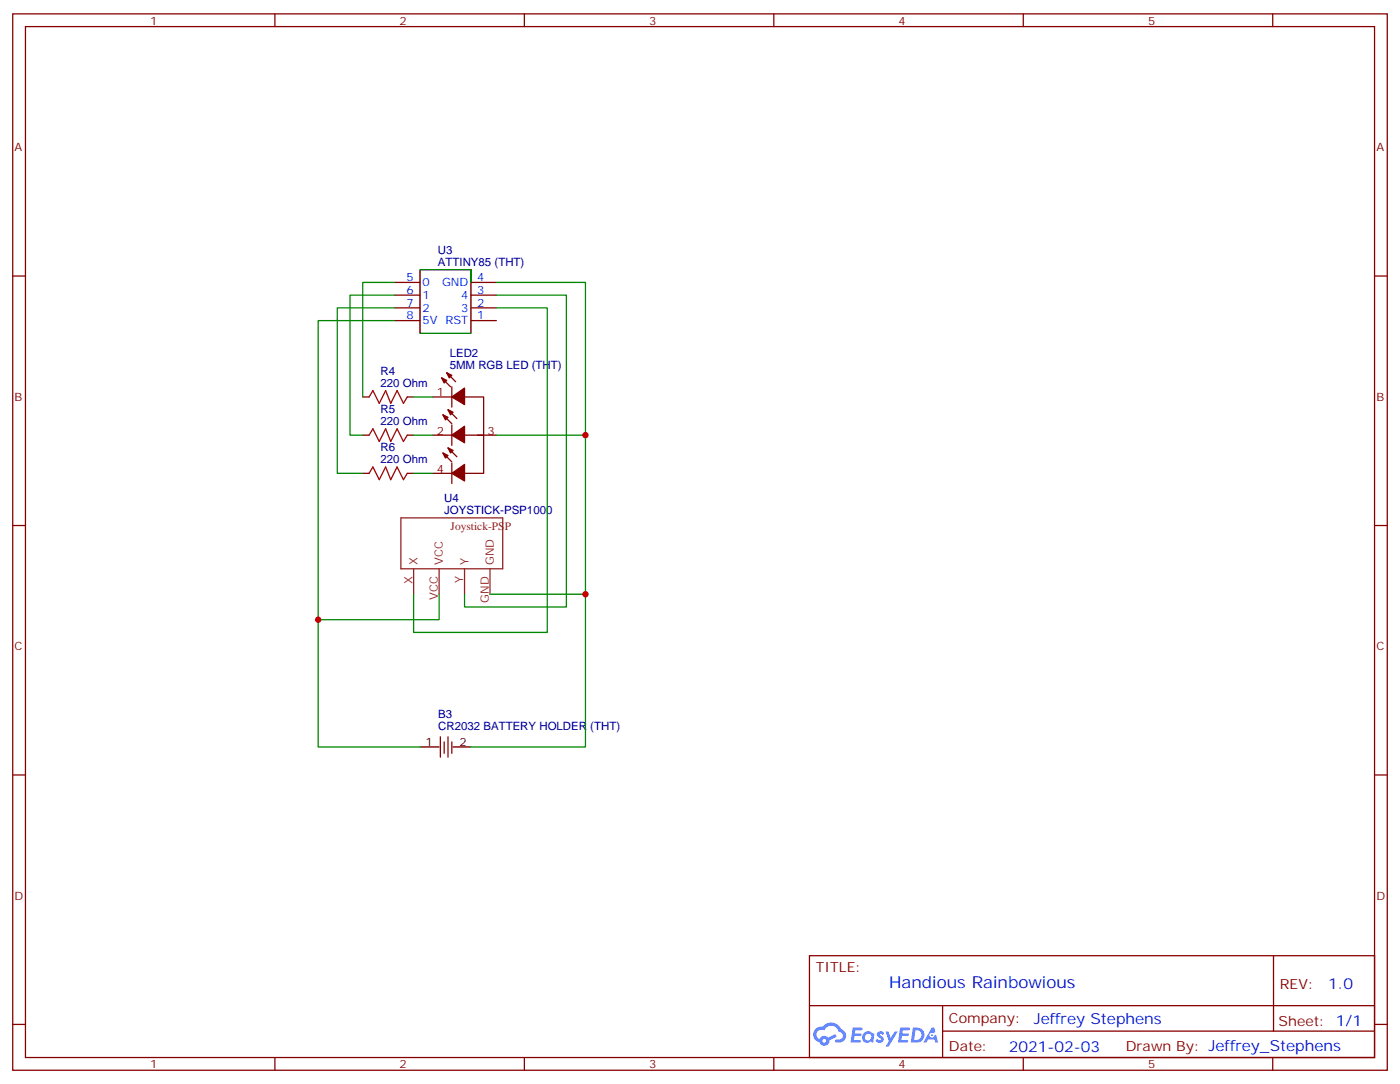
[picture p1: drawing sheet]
<svg xmlns="http://www.w3.org/2000/svg" width="388mm" height="300mm" viewBox="0 0 388 300" stroke-linecap="round" stroke-linejoin="round" font-family="sans-serif">
<g fill="none" stroke="#870000" stroke-width=".35">
<path d="M3.5 3.8h381v292.9h-381zM7.1 7.4h373.9v285.7h-373.9zM76.2 3.8v3.6M145.3 3.8v3.6M214.5 3.8v3.6M283.6 3.8v3.6M352.8 3.8v3.6M3.5 76.5h3.6M381 76.5h3.5M3.5 145.7h3.6M381 145.7h3.5M3.5 214.8h3.6"/>
<path d="M381 214.8h3.5M224.4 264.9h156.6v28.2h-156.6zM224.4 278.7h156.5M261.3 278.7v14.2M353 264.9v20.9M3.5 284h3.6M76.2 293.1v3.6M145.3 293.1v3.6M214.5 293.1v3.6M261.3 285.8h119.6M283.6 293.1v3.6M352.8 293.1v3.6"/>
<path d="M381 284h3.5"/>
</g>
<g fill="#5487ff">
<path d="M243.4 286.1a1.22 1.22 0 0 1 1.7 .2l-.4 .6a.47 .47 0 0 0-.4-.4 .47 .47 0 0 0-.5 .2l.1 .1a1.23 1.23 0 0 1 .8 2 1.44 1.44 0 0 1-2.1-.3l.5-.6 .8 .5a.29 .29 0 0 0 .3-.3 .29 .29 0 0 0-.3-.3 1.04 1.04 0 0 1-.5-1.7z"/>
<path d="M236.4 284.8h2.3l.3 .2-.1 .5-1.8 .1-.1 .8h1.5l.3 .4-.4 .4h-1.6l-.1 1.1h1.7l.2 .3-.2 .3-2.6 .1z"/>
<path d="M249.5 284.8h2.4l.3 .2-.1 .5-1.9 .1-.1 .8h1.5l.4 .4-.4 .4h-1.6l-.2 1.1h1.8l.1 .3-.1 .3-2.7 .1z"/>
<path d="M258.3 284.8h.7l.3 1.3-.6 .3a.69 .69 0 0 0-1 .3 .69 .69 0 0 0 .4 .9 .69 .69 0 0 0 .9-.6l.5-.2 .5 2.2h-.8l-.2-.9h-1.7l-.5 .9h-.9z"/>
<path d="M245.5 285.9h.8l.6 1.8 1.1-1.8h.8l-2.5 4.2h-.8l.9-1.5z"/>
<path d="M253 284.8l-.6 4.2h1.4a2.11 2.11 0 0 0 2.4-2.1 2.11 2.11 0 0 0-2.5-2.1zM253.8 285.6a1.39 1.39 0 0 1 1.6 1.4 1.39 1.39 0 0 1-1.8 1.3h-.2z"/>
<path d="M239.4 286.5a1.54 1.54 0 0 0-.1 2.1 1.54 1.54 0 0 0 2.1 .1l.6 .3 .3-2.3-.1-.3h-.4a1.49 1.49 0 0 0-2.4 .1zM239.6 287.5a.95 .95 0 0 1 1.9 0 .95 .95 0 0 1-1.9 0z"/>
<path d="M226.1 285.2a2.18 2.18 0 0 0 1 3.7 1.44 1.44 0 0 0 1.7 .9 1.44 1.44 0 0 0 1.1-1.4l2-1-.4-.8-1.9 1a1.47 1.47 0 0 0-2.5 .4 1.39 1.39 0 0 1-.6-1.9 1.39 1.39 0 0 1 2-.5 2.12 2.12 0 0 1 2.1-1.3 2.12 2.12 0 0 1 1.9 1.7 1.14 1.14 0 0 1 1.1 1.4 1.14 1.14 0 0 1-1.6 .7 .43 .43 0 0 0-.6 .4 .43 .43 0 0 0 .5 .5 1.98 1.98 0 0 0 2.5-1.2 1.98 1.98 0 0 0-1.3-2.6 3.1 3.1 0 0 0-5.2-.6l-.9 .1zM228 288.5a.54 .54 0 0 1 1 0 .54 .54 0 0 1-1 0z"/>
<circle cx="258.3" cy="286.9" r=".26"/>
</g>
<g fill="none" stroke="#870000" stroke-width=".35">
<path d="M109.4 78.3h7M130.5 78.3h7.1M109.4 88.9h7M109.4 85.3h7M109.4 81.8h7M130.5 88.9h7.1M130.5 85.3h7.1M130.5 81.8h7.1M100.5 110h1.8M112.9 110h1.8M119.9 110h5.3M122.4 104.7l2.5 2.5"/>
<path d="M122.8 115l2.4 2.4M123.8 103.3l2.5 2.5M124.2 113.6l2.4 2.4M125.2 107.2v5.7M125.2 117.8v5.6M128.8 110h5.3v21.2h-5.3M100.5 120.6h1.8M100.5 131.2h1.8M112.9 120.6h1.8M112.9 131.2h1.8M119.9 120.6h5.3M119.9 131.2h5.3"/>
<path d="M122.8 125.6l2.4 2.4M124.2 124.1l2.4 2.5M125.2 128.4v5.6M128.8 120.6h8.8M122.1 204.2v5.7M123.1 205.6v3.2M124.2 204.2v5.7M125.2 205.6v3.2"/>
</g>
<path d="M130.5 74.8v17.6h-14.1v-17.6h14.1v3.5M116.4 207h5.3M125.6 207h4.9" fill="none" stroke="#000" stroke-width=".35"/>
<g fill="#870000" stroke="#870000" stroke-width=".35">
<path d="M122.4 104.7l1.4 .7-.7 .8z"/>
<path d="M123.8 103.3l1.4 .7-.7 .7z"/>
<path d="M125.2 110l3.6-2.4v4.5z"/>
<path d="M122.8 115l1.4 .7-.7 .7z"/>
<path d="M124.2 113.6l1.4 .7-.7 .7z"/>
<path d="M125.2 120.6l3.6-2.5v4.6z"/>
<path d="M122.8 125.6l1.4 .7-.7 .7z"/>
<path d="M124.2 124.1l1.4 .7-.7 .8z"/>
<path d="M125.2 131.2l3.6-2.5v4.6z"/>
</g>
<path d="M111.1 143.5h28.2v14.2h-28.2zM114.7 157.7v7M121.7 157.7v7M128.8 157.7v7M135.8 157.7v7" fill="none" stroke="#8c2424" stroke-width=".35"/>
<path d="M102.3 110l1.1-1.7 1.7 3.5 1.8-3.5 1.4 3.5 1.8-3.5 1.7 3.5 1.1-1.8M102.3 120.6l1.1-1.7 1.7 3.5 1.8-3.5 1.4 3.5 1.8-3.5 1.7 3.5 1.1-1.8M102.3 131.2l1.1-1.8 1.7 3.6 1.8-3.6 1.4 3.6 1.8-3.6 1.7 3.6 1.1-1.8" fill="none" stroke="#a10000" stroke-width=".35"/>
<g fill="none" stroke="#008700" stroke-width=".35">
<path d="M109.4 78.3h-8.9v31.7M137.6 78.3h24.7v42.3h-24.7M109.4 81.8h-12.4v38.8h3.5M109.4 85.3h-15.9v45.9h7M109.4 88.9h-21.2v118.1h28.2M137.6 81.8h19.4v86.4h-28.2v-3.5M137.6 85.3h14.1v90h-37v-10.6M114.7 110h5.2M114.7 120.6h5.2M114.7 131.2h5.2M162.3 120.6v86.4h-31.8M121.7 164.7v7.1h-33.5"/>
<path d="M135.8 164.7h26.5"/>
</g>
<g fill="#c00">
<circle cx="162.3" cy="120.6" r=".88"/>
<circle cx="162.3" cy="164.7" r=".88"/>
<circle cx="88.2" cy="171.8" r=".88"/>
</g>
<text font-size="4.6" fill="#00f" x="246.5" y="273.9">Handious Rainbowious</text>
<g font-size="4.2" fill="#00f">
<text x="368.2" y="274.2">1.0</text>
<text x="286.5" y="283.7">Jeffrey Stephens</text>
<text x="279.6" y="291.5">2021-02-03</text>
</g>
<g font-size="3.9" fill="#800">
<text x="226.1" y="269.5">TITLE:</text>
<text x="354.8" y="274.2">REV:</text>
<text x="263" y="283.7">Company:</text>
<text x="354.4" y="284.3">Sheet: 1/1</text>
<text x="263" y="291.4">Date:</text>
<text x="312.1" y="291.4">Drawn By: Jeffrey_Stephens</text>
</g>
<g font-size="3.2" fill="#800">
<text x="41.6" y="6.8">1</text>
<text x="110.8" y="6.8">2</text>
<text x="179.9" y="6.8">3</text>
<text x="249.1" y="6.8">4</text>
<text x="318.2" y="6.8">5</text>
<text x="4.1" y="41.9">A</text>
<text x="381.5" y="41.9">A</text>
<text x="4.1" y="111.1">B</text>
<text x="121.1" y="109.7">1</text>
<text x="381.5" y="111.1">B</text>
<text x="121.1" y="120.6">2</text>
<text x="135.1" y="120.6">3</text>
<text x="121.1" y="131.2">4</text>
<text x="4.1" y="180.2">C</text>
<text x="381.5" y="180.2">C</text>
<text x="4.1" y="249.4">D</text>
<text x="381.5" y="249.4">D</text>
<text x="41.6" y="296.1">1</text>
<text x="110.8" y="296.1">2</text>
<text x="179.9" y="296.1">3</text>
<text x="249.1" y="296.1">4</text>
<text x="318.2" y="296.1">5</text>
</g>
<g font-size="3.2" fill="#000080">
<text x="121.4" y="70.4">U3</text>
<text x="121.4" y="73.7">ATTINY85 (THT)</text>
<text x="124.7" y="99">LED2</text>
<text x="105.5" y="107.2">220 Ohm</text>
<text x="105.5" y="104">R4</text>
<text x="124.7" y="102.3">5MM RGB LED (THT)</text>
<text x="105.5" y="117.8">220 Ohm</text>
<text x="105.5" y="114.5">R5</text>
<text x="105.5" y="125.1">R6</text>
<text x="105.5" y="128.4">220 Ohm</text>
<text x="123.1" y="142.5">JOYSTICK-PSP1000</text>
<text x="123.1" y="139.2">U4</text>
<text x="121.5" y="202.3">CR2032 BATTERY HOLDER (THT)</text>
<text x="121.5" y="199.1">B3</text>
</g>
<g font-size="3.2" fill="#00f">
<text x="112.6" y="77.9">5</text>
<text x="132.3" y="77.9">4</text>
<text x="112.6" y="81.5">6</text>
<text x="117.1" y="82.9">1</text>
<text x="117.1" y="79.3">0</text>
<text x="122.5" y="79.3">GND</text>
<text x="127.8" y="82.9">4</text>
<text x="132.3" y="81.5">3</text>
<text x="112.6" y="88.5">8</text>
<text x="112.6" y="85">7</text>
<text x="117.1" y="89.9">5V RST</text>
<text x="117.1" y="86.4">2</text>
<text x="127.8" y="86.4">3</text>
<text x="132.3" y="88.5">1</text>
<text x="132.3" y="85">2</text>
</g>
<g font-size="3.2" fill="#8d2323">
<text x="124.9" y="146.9">Joystick-PSP</text>
<text x="114.3" y="161.9" transform="rotate(-90 114.3 161.9)">X</text>
<text x="115.7" y="156.6" transform="rotate(-90 115.7 156.6)">X</text>
<text x="122.8" y="156.6" transform="rotate(-90 122.8 156.6)">VCC</text>
<text x="128.4" y="161.7" transform="rotate(-90 128.4 161.7)">Y</text>
<text x="129.8" y="156.6" transform="rotate(-90 129.8 156.6)">Y</text>
<text x="136.9" y="156.6" transform="rotate(-90 136.9 156.6)">GND</text>
<text x="121.4" y="166.4" transform="rotate(-90 121.4 166.4)">VCC</text>
<text x="135.5" y="167.1" transform="rotate(-90 135.5 167.1)">GND</text>
</g>
<g font-size="3.2">
<text x="117.9" y="206.7">1</text>
<text x="127.4" y="206.7">2</text>
</g>
</svg>
